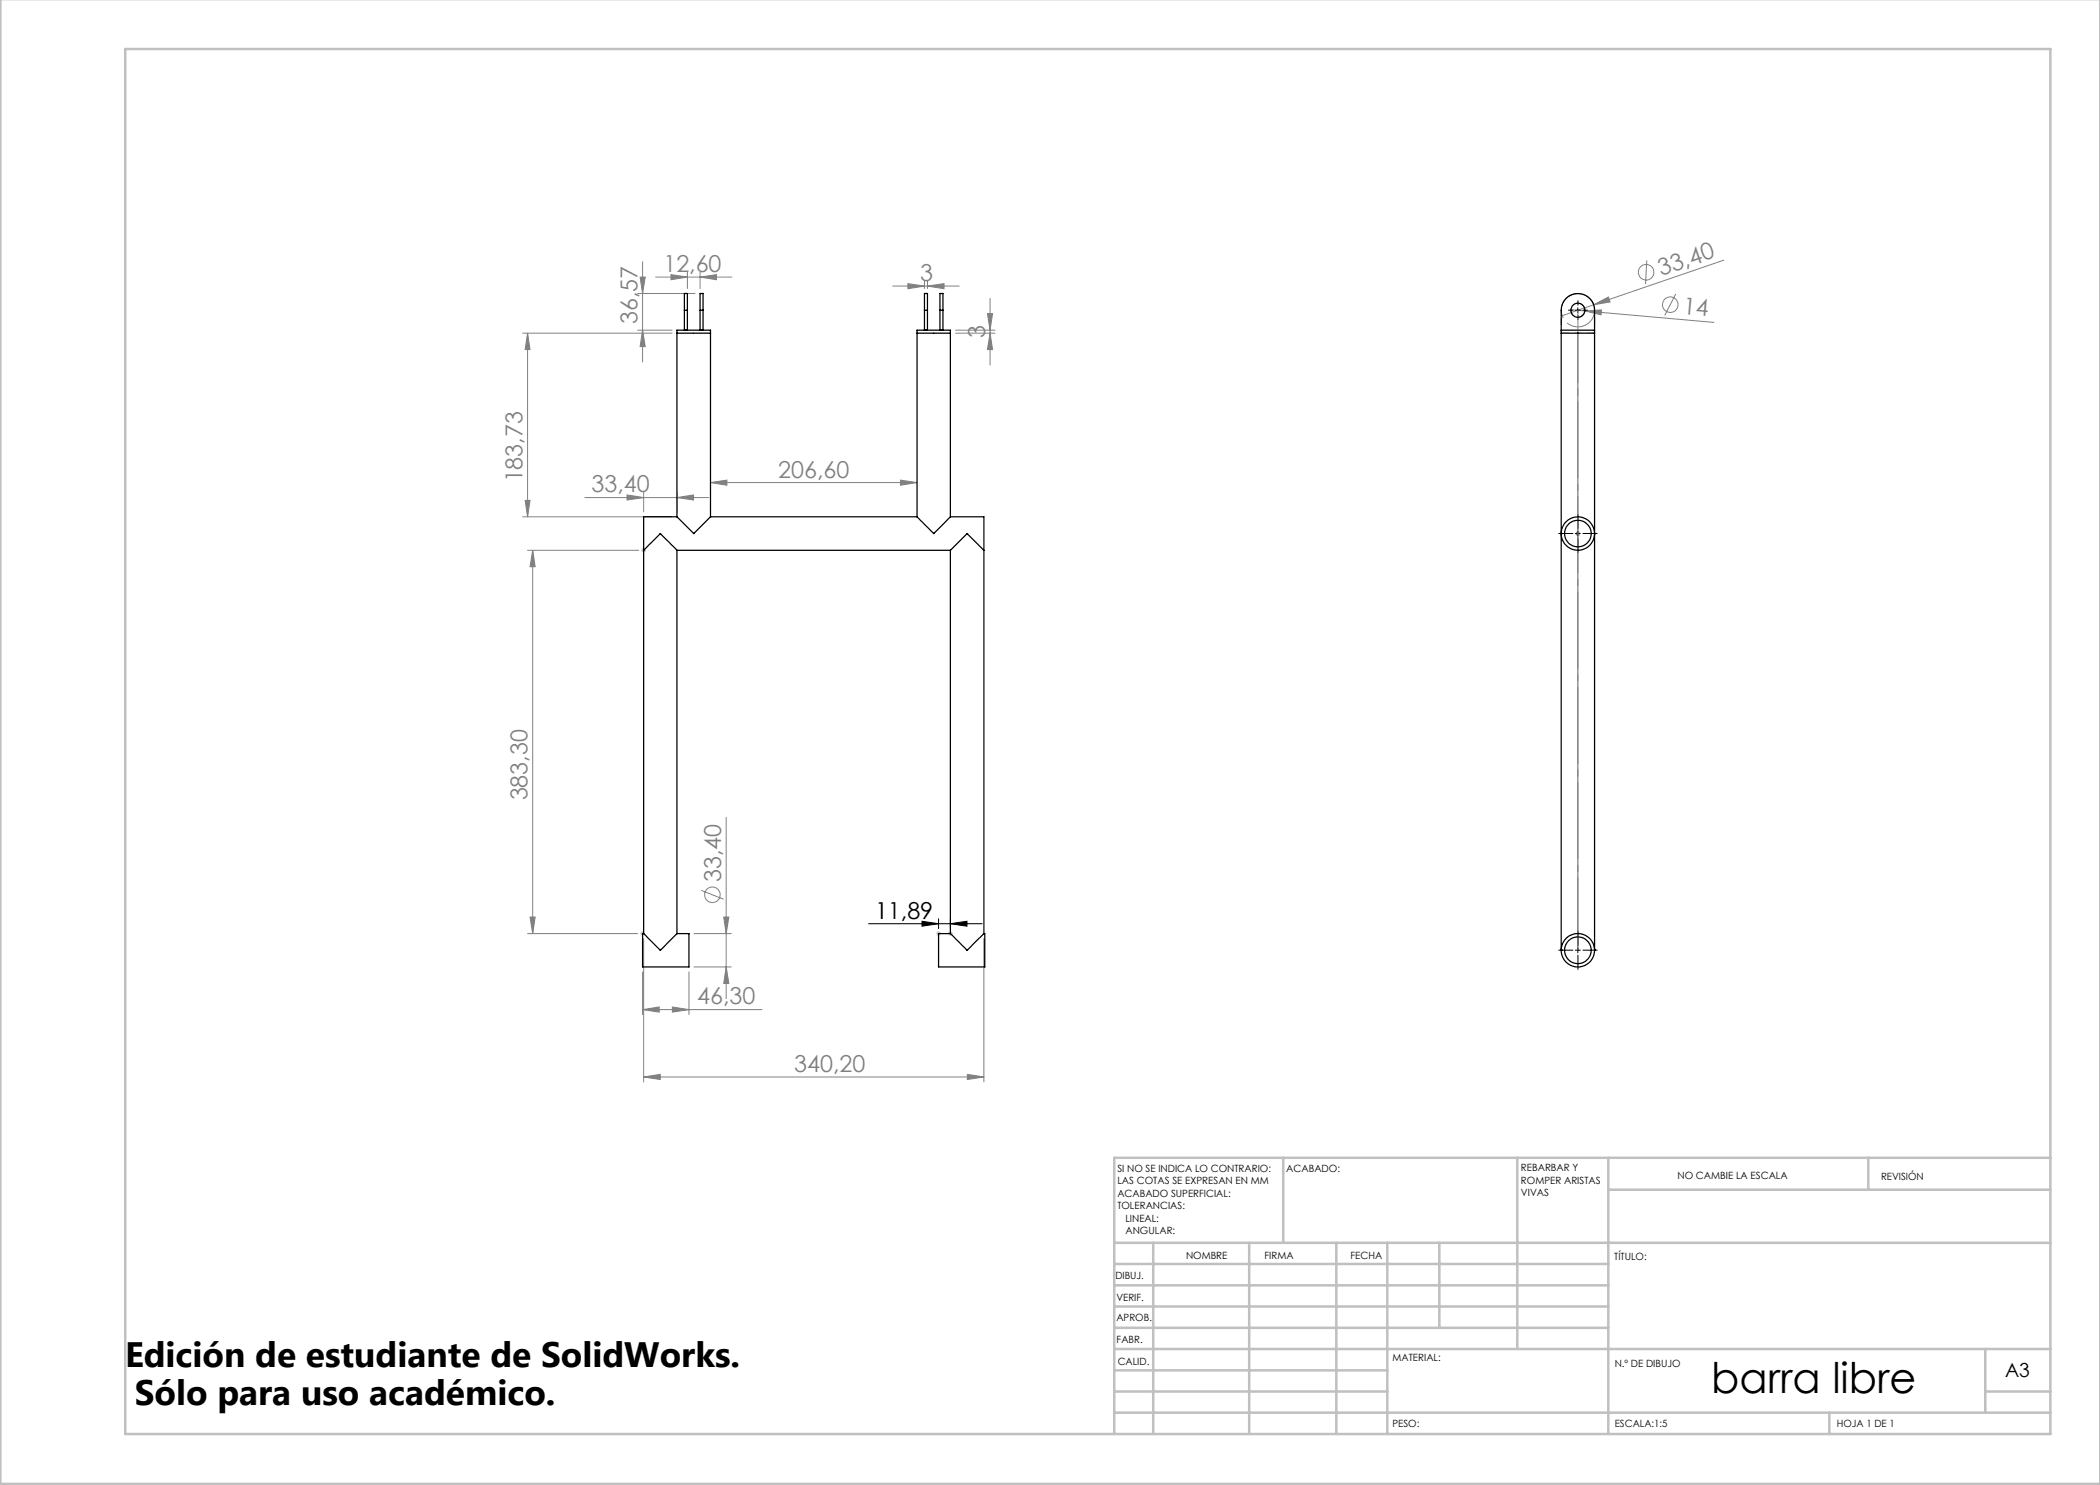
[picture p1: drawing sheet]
<svg xmlns="http://www.w3.org/2000/svg" width="420mm" height="297mm" viewBox="0 0 420 297" stroke-linecap="round" stroke-linejoin="round" font-family="sans-serif">
<g fill="none" stroke="#808080" stroke-width=".2">
<path d="M127.5 58.7h11.5M128 55.4h1l-.5 3.3zM128.5 52.3v20.1M131.1 55.4h15.3M134.2 54.9l3.3 .5-3.3 .5zM137.5 54.4v3.3M140 55.4l3.3-.5v1zM140 54.4v3.3M178.5 57.2h13.3M181.6 56.7l3.3 .5-3.3 .5zM184.9 56.2v1.5M185.5 57.2l3.3-.5v1z"/>
<path d="M185.5 56.2v1.5M198 59.7v13.3M329.4 52.1l-.3 4.7M335.1 58.8l-2.1 4.3M344.8 52l-26.1 9M104.5 66.6h29.9M105.5 66.6v36.8M105.5 66.6l.5 3.3h-1zM127.5 66h6.9M128.5 66l.5 3.3h-1zM191.1 66h7.9M191.1 66.6h7.9"/>
<path d="M197.5 62.7h1l-.5 3.3zM198 66.6l.5 3.3h-1zM314.2 61.9l28.6 2.6M317 62.2l3.3-.2-.1 1zM318.7 61l3-1.6 .3 1zM318.7 61l-6.3 2.1M117 99.5h24.7M125.4 99l3.3 .5-3.3 .5zM128.7 98.5v3.9M135.4 99.5l3.3-.5v1zM135.4 98.5v3.9M142.1 96.5l3.3-.5v1z"/>
<path d="M142.1 96.5h41.3M180.1 96l3.3 .5-3.3 .5zM104.5 103.4h29.9M105 100.1h1l-.5 3.3zM105.5 110.1h22.2M106.5 110.1l.5 3.2h-1zM106.5 110.1v76.6M315.1 106.7h1M315.2 106.4l.7 .7M315.6 106.2v1M315.9 106.4l-.7 .7M140.3 178.1l4.4 1.7"/>
<path d="M145.2 163.5v36.2M105.5 186.7h22M106 183.4h1l-.5 3.3zM128.5 194.4v8.5M128.7 187.7v28.7M137.8 194.4v8.5M138.8 186.7h7.5M138.8 193.4h7.5M144.7 183.4h1.1l-.6 3.3zM145.2 193.4l.6 3.3h-1.1zM196.8 187.7v28.7M128.5 201.9l3.3-.5v1z"/>
<path d="M128.5 201.9h23.9M128.7 215.4l3.3-.5v1zM128.7 215.4h68.1M134.5 201.4l3.3 .5-3.3 .5zM193.5 214.9l3.3 .5-3.3 .5z"/>
<circle cx="329.2" cy="54.4" r="1.56"/>
<circle cx="334" cy="60.9" r="1.56"/>
<circle cx="142.5" cy="179" r="1.55"/>
</g>
<path d="M315.1 62.1h1M315.6 61.6v.9M315.1 106.7h1M315.6 106.2v1M173.7 184.7h22.7M184.4 184.3l3.3 .4-3.3 .5zM187.7 183.8v1.9M190.1 184.7l3.3-.4v.9zM190.1 183.8v1.9M315.1 190h1M315.6 189.5v1.1" fill="none" stroke="#000" stroke-width=".2"/>
<g fill="none" stroke="#c0c0c0" stroke-width=".2">
<path d="M128.2 110.1h1M128.4 109.7l.7 .7M128.7 109.6v1M129.1 109.7l-.7 .7M128 186.7h1M128.2 186.4l.7 .7M128.5 186.2v1M128.9 186.4l-.7 .7M187.2 186.7h1M187.4 186.4l.7 .7M187.7 186.2v1M188.1 186.4l-.7 .7"/>
<path d="M189.6 186.7h1M189.7 186.4l.7 .7M190.1 186.2v1M190.4 186.4l-.7 .7"/>
</g>
<path d="M316.9 61.6a1.4 1.4 0 0 0-2.3-.6 1.4 1.4 0 0 0 .6 2.4 1.4 1.4 0 0 0 1.8-1.6l-.1-.2" fill="none" stroke="#808080" stroke-width=".2" stroke-dasharray="15.2 1.3 1.3 1.3" stroke-dashoffset="12.7" stroke-linecap="butt"/>
<path d="M318.8 61.1a3.3 3.3 0 0 0-5.6-1.4 3.3 3.3 0 0 0 1.5 5.5 3.3 3.3 0 0 0 4.1-3.9v-.2" fill="none" stroke="#808080" stroke-width=".2" stroke-dasharray="15.2 1.3 1.3 1.3" stroke-dashoffset="6.7" stroke-linecap="butt"/>
<g fill="none" stroke="#c0c0c0" stroke-width=".5">
<path d="M.1 -.1v296.9h419.9M25 9.8h385.1v277h-385.1zM256.6 231.6v17M303.5 231.6v38.2M321.7 231.6v55.2M321.7 237.9h88.4M373.7 231.6v6.3M410.1 231.6h-187.3v55.2M222.8 248.6h187.3M222.8 257.1h98.9M222.8 252.8h98.9M230.6 248.6v38.2"/>
<path d="M249.8 248.6v38.2M267.3 248.6v38.2M277.5 248.6v38.2M287.9 248.6v17M222.8 265.6h98.9M222.8 261.3h98.9M222.8 278.3h54.7M222.8 274.1h54.7M222.8 269.8h187.3M397.1 278.3h13M397.1 269.8v12.7M222.8 282.5h187.3"/>
<path d="M365.9 282.5v4.3"/>
</g>
<path d="M315.6 66.6v123.4" fill="none" stroke="#808080" stroke-width=".25"/>
<path d="M314.6 62h-.9M315.6 61v-.9M315.6 63v.9M316.6 62h.9M314.6 106.7h-2.9M315.6 105.7v-2.8M315.6 107.7v2.8M316.6 106.7h2.8M314.6 190h-2.9M315.6 189v-2.8M315.6 191v2.9M316.6 190h2.8" fill="none" stroke="#000" stroke-width=".2" stroke-dasharray="15.2 1.3 1.3 1.3"/>
<path d="M315.6 190v-128" fill="none" stroke="#808080" stroke-width=".2" stroke-dasharray="15.2 1.3 1.3 1.3" stroke-dashoffset=".8"/>
<path d="M312.2 62v4.6M318.9 66.6v-4.6" fill="none" stroke="#808080" stroke-width=".2" stroke-dasharray="15.2 1.3 1.3 1.3" stroke-dashoffset="14.9"/>
<path d="M312.2 66.6h6.7" fill="none" stroke="#808080" stroke-width=".2" stroke-dasharray="15.2 1.3 1.3 1.3" stroke-dashoffset="13.8"/>
<path d="M190.1 184.7l3.3-.4v.9zM184.4 184.3l3.3 .4-3.3 .5z" fill="#000"/>
<g fill="#808080">
<path d="M318.7 61l3-1.6 .3 1z"/>
<path d="M317 62.2l3.3-.2-.1 1z"/>
<path d="M106.5 110.1l.5 3.2h-1zM106 183.4h1l-.5 3.3z"/>
<path d="M135.4 99.5l3.3-.5v1zM125.4 99l3.3 .5-3.3 .5z"/>
<path d="M185.5 57.2l3.3-.5v1zM181.6 56.7l3.3 .5-3.3 .5z"/>
<path d="M134.2 54.9l3.3 .5-3.3 .5zM140 55.4l3.3-.5v1zM128.5 201.9l3.3-.5v1zM134.5 201.4l3.3 .5-3.3 .5zM142.1 96.5l3.3-.5v1zM180.1 96l3.3 .5-3.3 .5z"/>
<path d="M128.7 215.4l3.3-.5v1zM193.5 214.9l3.3 .5-3.3 .5z"/>
<path d="M128.5 66l.5 3.3h-1zM128 55.4h1l-.5 3.3z"/>
<path d="M105.5 66.6l.5 3.3h-1zM105 100.1h1l-.5 3.3zM197.5 62.7h1l-.5 3.3zM198 66.6l.5 3.3h-1zM144.7 183.4h1.1l-.6 3.3zM145.2 193.4l.6 3.3h-1.1z"/>
</g>
<g fill="none" stroke="#000" stroke-width=".25">
<path d="M135.4 66.6h3.3M136.9 62.1v-3.4h.6v3.4M136.9 62.1h.6M136.9 62.1v3.9M137.5 62.1v3.9M138.8 66.6h3.3M140 62.1v-3.4h.6v3.4M140 62.1h.6M140 62.1v3.9M140.6 62.1v3.9M183.4 66.6h6.7M184.9 62.1v-3.4h.6v3.4"/>
<path d="M184.9 62.1h.6M184.9 62.1v3.9M185.5 62.1v3.9M188 62.1v-3.4h.6v3.4M188 62.1h.6M188 62.1v3.9M188.6 62.1v3.9M312.2 66h6.7M312.2 66.6h6.7M128.7 110.1l3.3-3.4 3.4 3.4M128.7 110.1v76.6M135.4 103.4l3.3 3.3 3.4-3.3"/>
<path d="M135.4 103.4h-6.7v6.7M135.4 103.4v-37.4h6.7v37.4M135.4 110.1v76.6M135.4 110.1h54.7M142.1 103.4h41.3M183.4 103.4l3.3 3.3M183.4 103.4v-37.4h6.7v37.4M186.7 106.7h.1M190.1 103.4l-3.3 3.3M190.1 110.1l3.3-3.4 3.4 3.4M190.1 103.4h6.7v6.7M190.1 110.1v76.6"/>
<path d="M196.8 110.1v76.6M312.2 106.7h.1M312.2 106.7v-44.6a3.3 3.3 0 0 1 3.4-3.4 3.3 3.3 0 0 1 3.3 3.4v44.6M312.2 106.7v83.3M315.6 110.1h.1M318.9 106.7h.1M318.9 106.7v83.3M128.7 186.7l3.3 3.3 3.4-3.3M128.7 186.7h-.2v6.7h9.3v-6.7h-2.4M190.1 186.7l3.3 3.3 3.4-3.3M190.1 186.7h-2.4v6.7h9.3v-6.7h-.2M312.2 190h.1"/>
<path d="M318.9 190h.1"/>
<circle cx="315.6" cy="62" r="1.4"/>
<circle cx="315.6" cy="106.7" r="3.3"/>
<circle cx="315.6" cy="106.7" r="2.66"/>
<circle cx="315.6" cy="190.1" r="2.67"/>
<circle cx="315.6" cy="190" r="3.3"/>
</g>
<text font-size="8.5" x="342.3" y="278.5">barra libre</text>
<g font-size="7.1">
<text x="25" y="273.3">Edición de estudiante de SolidWorks.</text>
<text x="26.9" y="281">Sólo para uso académico.</text>
</g>
<g font-size="4.7" fill="#808080">
<text x="132.7" y="54.4">12,60</text>
<text x="184" y="56.2">3</text>
<text x="332.2" y="55.2" transform="rotate(-19 332.2 55.2)">33,40</text>
<text x="127.5" y="64.9" transform="rotate(-90 127.5 64.9)">36,57</text>
<text x="336.5" y="62.9" transform="rotate(5 336.5 62.9)">14</text>
<text x="197" y="67.5" transform="rotate(-90 197 67.5)">3</text>
<text x="155.7" y="95.5">206,60</text>
<text x="104.5" y="96.5" transform="rotate(-90 104.5 96.5)">183,73</text>
<text x="118.3" y="98.5">33,40</text>
<text x="105.5" y="160.1" transform="rotate(-90 105.5 160.1)">383,30</text>
<text x="144.2" y="176.4" transform="rotate(-90 144.2 176.4)">33,40</text>
<text x="139.5" y="200.9">46,30</text>
<text x="158.9" y="214.4">340,20</text>
</g>
<text font-size="4.7" x="175" y="183.7">11,89</text>
<text font-size="3.9" x="401" y="275.4">A3</text>
<g font-size="2">
<text x="223.5" y="234.4">SI NO SE INDICA LO CONTRARIO:</text>
<text x="223.5" y="236.9">LAS COTAS SE EXPRESAN EN MM</text>
<text x="223.5" y="239.4">ACABADO SUPERFICIAL:</text>
<text x="257.2" y="234.4">ACABADO:</text>
<text x="304.2" y="234.3">REBARBAR Y</text>
<text x="304.2" y="236.8">ROMPER ARISTAS</text>
<text x="304.2" y="239.3">VIVAS</text>
<text x="335.5" y="235.8">NO CAMBIE LA ESCALA</text>
<text x="376.2" y="236">REVISIÓN</text>
<text x="223.5" y="241.9">TOLERANCIAS:</text>
<text x="225.1" y="244.4">LINEAL:</text>
<text x="225.1" y="246.9">ANGULAR:</text>
<text x="237.2" y="251.8">NOMBRE</text>
<text x="252.9" y="251.7">FIRMA</text>
<text x="270.1" y="251.7">FECHA</text>
<text x="223.1" y="255.9">DIBUJ.</text>
<text x="322.8" y="252">TÍTULO:</text>
<text x="223.3" y="260.1">VERIF.</text>
<text x="223.3" y="264.2">APROB.</text>
<text x="223.3" y="268.6">FABR.</text>
<text x="223.5" y="272.9">CALID.</text>
<text x="278.5" y="272.3">MATERIAL:</text>
<text x="323" y="273.4">N.º DE DIBUJO</text>
<text x="278.5" y="285.3">PESO:</text>
<text x="323" y="285.4">ESCALA:1:5</text>
<text x="367.4" y="285.4">HOJA 1 DE 1</text>
</g>
</svg>
